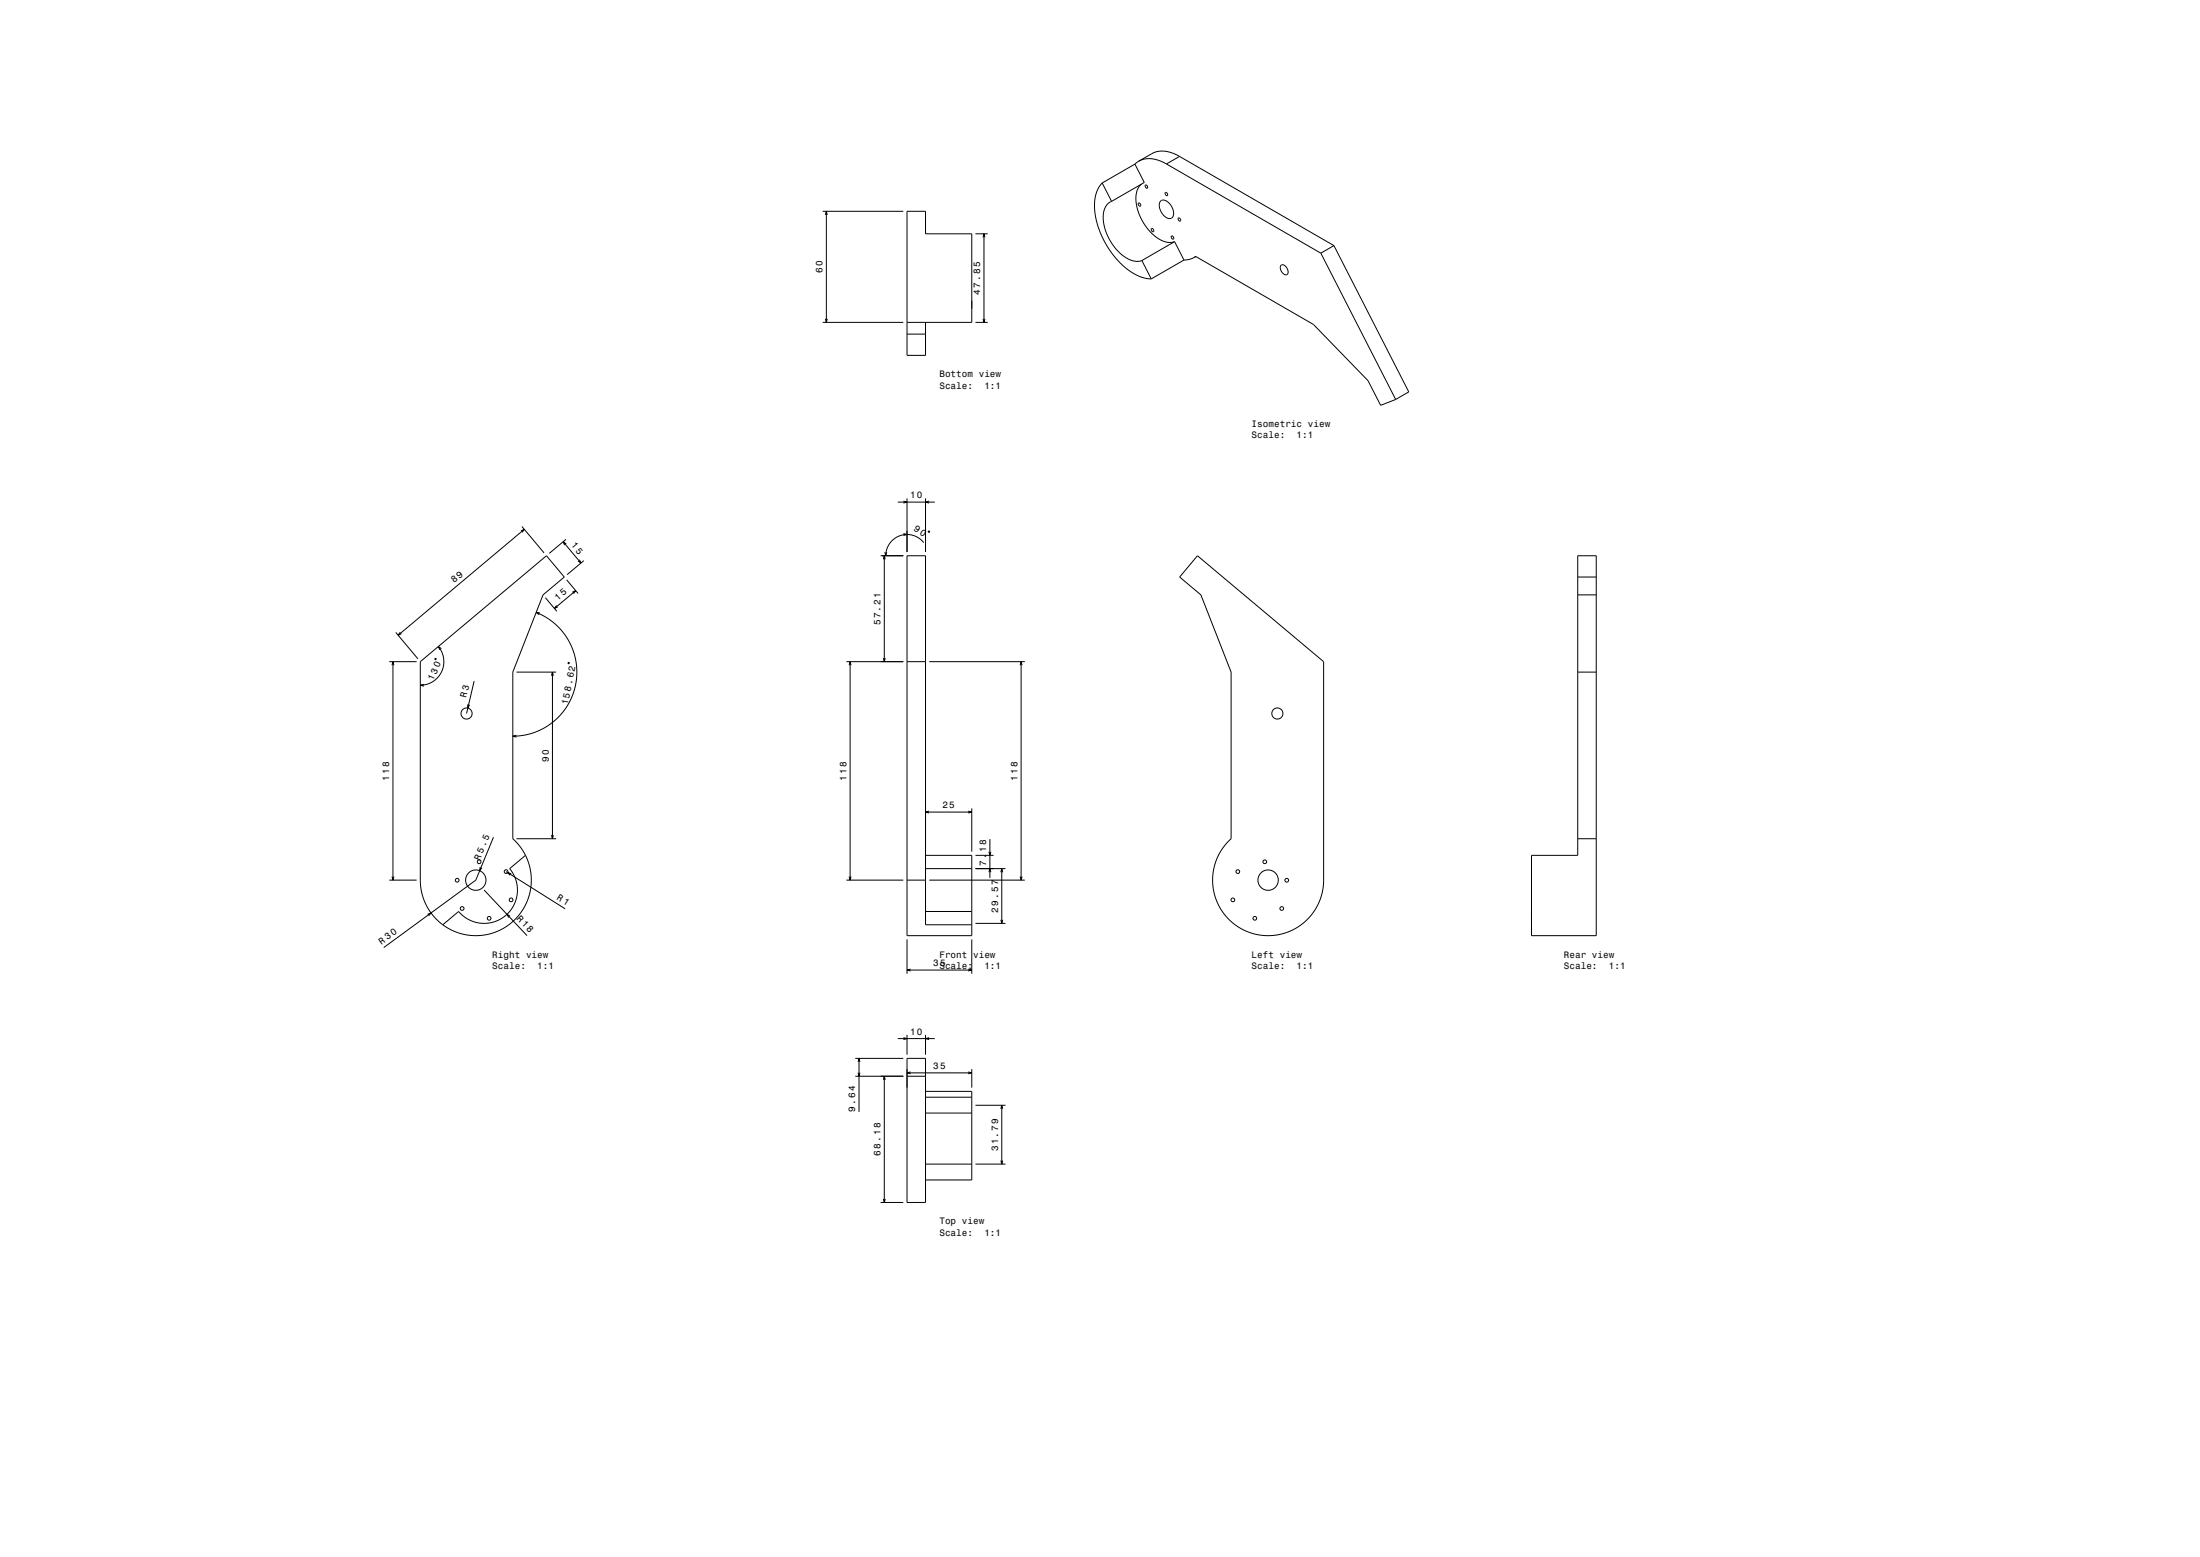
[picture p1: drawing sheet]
<svg xmlns="http://www.w3.org/2000/svg" width="1189mm" height="841mm" viewBox="0 0 1189 841" stroke-linecap="round" stroke-linejoin="round" font-family="sans-serif">
<g fill="none" stroke="#000" stroke-width=".54">
<path d="M596 99l-4 5v8l1 8 3 10 6 8 6 7 7 4 7 2M596 99l5 10M613 89l-17 10M613 89l5 10-17 10M615 87l4-1h3l4 1 4 2M615 87l-2 2M617 99l-2 4-1 5 1 5 3 7 3 5 5 4 5 2h4M630 89l84 48M637 84l-5-2h-6l-3 1-8 4M637 84l-7 5M637 84l84 49M445 114h43"/>
<path d="M446 116l1-2v2M447 114v60M601 109l-3 2-2 5 1 6 2 7 4 5 5 5 5 2h4M619 100a.8 .8 0 0 1 1 0 1.1 1.1 0 0 1-1 2zM620 102h.1M627 109l3-1 3 3 1 4-1 3h-2l-3-3-1-4zM630 104a.8 .8 0 0 1 1 0 .8 .8 0 0 1 0 1 .8 .8 0 0 1-1 0zM527 126h7M531 128l1-2v2M532 126v48M622 124a.8 .8 0 0 1 1 0 .8 .8 0 0 1 0 1zM633 128a.8 .8 0 0 1 1 0 .8 .8 0 0 1 0 1z"/>
<path d="M635 131l5 9M635 131l-18 10M645 139l-5 1M646 139h-1M646 139l64 36 29 31 7 13 8-3M714 137l40 79M721 133l40 79-7 4M721 133l-7 4M617 141l5 10M640 140l-18 11M692 143h2l1 2 1 2v1h-2l-1-1-1-2zM445 174h43"/>
<path d="M446 172l1 2v-2M490 174h35v-48h-25v-12h-10v78h10v-18M527 174h7M531 172l1 2v-2M490 180h10M485 271h20M488 271h2l-2 1M490 269v29M500 269v29M502 271h-2l2 1M282 287l1-1-1 2M282 284l12 15"/>
<path d="M283 286l-68 57M304 293l10 11M306 291l-9 8M306 294l-2-1 1 1M478 298l1 2v-2M488 288l2 1h-2M499 293l-3-2-3-2h-3h-4l-3 2-2 2-2 4v3M502 287h.1M306 313l6 8M309 320l2-1-1 2M311 319l-11 10M313 302l1 2-2-1"/>
<path d="M316 303l-9 7M476 300h12M477 302l1-2v2M478 300v57M647 300l68 57v123l-3 9-5 7-7 5-8 4h-6h-6l-5-2-6-2-5-4-3-4-3-5-2-6-1-8 2-8 3-7 5-6v-90l-16-42-11-9zM853 300h10v205h-35v-43h25zM853 312h10M290 331l5 3 5 3 4 4 3 5 3 6 1 6 1 6-1 6-2 6-2 5-4 5-4 4-5 3-5 3-6 1-6 1M292 331h-2l1 1M295 323l6 7M301 327l-1 2 1-1M853 321h10"/>
<path d="M210 357h15M212 359v-2l1 2M212 357v118M214 342l12 14M216 341l-1 2 2-1M235 356h1zM237 349l2 3 1 4v3l-1 4-2 3-3 2-3 2h-4M239 350l-2-1 1 2M307 358h1zM457 357h31M459 359v-2l1 2M459 357v118"/>
<path d="M477 355l1 2v-2M490 357h10M502 357h52M551 359l1-2v2M552 357v118M229 370h-2l2 1M256 368l-4 17M279 363h22M298 365l1-2v2M299 363v90M853 363h10M253 380v2l1-1"/>
<path d="M279 397l-2 1h2M500 439h25M502 438l-2 1h2M523 438l2 1h-2M525 437v23M267 452l-10 23-50 37M279 453h22M298 451l1 2v-2M535 453v21M853 453h10M210 475h15M212 473v2l1-2"/>
<path d="M260 468l-1 2 1-1M274 471l31 20M276 472l-2-1 2 2M284 462l-3-5-4-4v-90l16-42 12-9-10-12-68 57v121l1 6 3 6 4 5 4 5M284 462l2 5 1 4v6v5l-2 4-2 5-6 7-4 3-5 2-5 2h-5h-5l-5-1-4-2-5-2M284 462l-9 7 4 7 1 6-2 7-5 6-6 3-7 1-7-2-5-5-9 8M457 475h31M459 473v2l1-2M490 475h10M500 462h25v43h-35v-205h10v200h25M500 469h25M502 475h52"/>
<path d="M527 469h16M527 462h10M534 460l1 2 1-2M534 471l1-2 1 2M541 471v-2l1 2M541 469v30M551 473l1 2v-2M231 494l2-1-1 2M262 481l23 24M276 495l-2-1 1 2M500 492h25M527 499h16"/>
<path d="M541 497v2l1-2M490 507v19M525 507v19M490 524h35M492 523l-2 1h2M523 523l2 1h-2M490 559v11M500 559v11M462 572h26M464 574v-2l1 2M464 579v2l1-2M464 572v29"/>
<path d="M485 561h20M488 560l2 1-2 1M490 572h10v77h-10zM490 580h35M492 579l-2 1h2M502 560l-2 1 2 1M523 579l2 1h-2M525 578v9M462 581h26M477 583l1-2v2M478 581v68M490 581h10"/>
<path d="M500 589h25v48h-25M500 593h25M527 597h16M541 599v-2l1 2M541 597v32M500 601h25M500 629h25M527 629h16M541 627v2l1-2M476 649h12M477 648l1 1v-1"/>
<circle cx="616" cy="110" r=".9"/>
<circle cx="637" cy="118" r=".9"/>
<circle cx="252" cy="385" r="3"/>
<circle cx="690" cy="385" r="3"/>
<circle cx="247" cy="475" r="1"/>
<circle cx="257" cy="475" r="5"/>
<circle cx="259" cy="465" r="1"/>
<circle cx="274" cy="471" r="1"/>
<circle cx="669" cy="471" r="1"/>
<circle cx="684" cy="465" r="1"/>
<circle cx="685" cy="475" r="6"/>
<circle cx="695" cy="475" r="1"/>
<circle cx="250" cy="491" r="1"/>
<circle cx="264" cy="496" r="1"/>
<circle cx="276" cy="486" r="1"/>
<circle cx="666" cy="486" r="1"/>
<circle cx="678" cy="496" r="1"/>
<circle cx="693" cy="491" r="1"/>
</g>
<path d="M0 0h1189v841h-1189" fill="none" stroke="#fff" stroke-width=".54"/>
<g font-size="5.1">
<text x="309" y="294" transform="rotate(50 309 294)">15</text>
<text x="245" y="315" transform="rotate(-40 245 315)">89</text>
<text x="302" y="324" transform="rotate(-40 302 324)">15</text>
<text x="234" y="368" transform="rotate(-65 234 368)">130</text>
<text x="301" y="485" transform="rotate(32 301 485)">R 1</text>
<text x="279" y="496" transform="rotate(47 279 496)">R 18</text>
<text x="206" y="510" transform="rotate(-36 206 510)">R 30</text>
</g>
<g font-size="5">
<text x="445" y="148" transform="rotate(-90 445 148)">60</text>
<text x="530" y="159" transform="rotate(-90 530 159)">47.85</text>
<text x="508" y="204">Bottom view</text>
<text x="508" y="210">Scale:</text>
<text x="532" y="210">1:1</text>
<text x="676" y="231">Isometric view</text>
<text x="676" y="237">Scale:</text>
<text x="701" y="237">1:1</text>
<text x="492" y="269">10</text>
<text x="494" y="286" transform="rotate(33 494 286)">90</text>
<text x="476" y="338" transform="rotate(-90 476 338)">57.21</text>
<text x="252" y="377" transform="rotate(-77 252 377)">R 3</text>
<text x="307" y="381" transform="rotate(-79 307 381)">158.62</text>
<text x="297" y="411" transform="rotate(-90 297 411)">90</text>
<text x="210" y="422" transform="rotate(-90 210 422)">118</text>
<text x="457" y="422" transform="rotate(-90 457 422)">118</text>
<text x="550" y="422" transform="rotate(-90 550 422)">118</text>
<text x="509" y="437">25</text>
<text x="259" y="465" transform="rotate(-68 259 465)">R 5.5</text>
<text x="533" y="467" transform="rotate(-90 533 467)">7.18</text>
<text x="539" y="493" transform="rotate(-90 539 493)">29.57</text>
<text x="266" y="517">Right view</text>
<text x="504" y="522">35</text>
<text x="508" y="517">Front view</text>
<text x="676" y="517">Left view</text>
<text x="845" y="517">Rear view</text>
<text x="266" y="523">Scale:</text>
<text x="290" y="523">1:1</text>
<text x="508" y="523">Scale:</text>
<text x="532" y="523">1:1</text>
<text x="676" y="523">Scale:</text>
<text x="701" y="523">1:1</text>
<text x="845" y="523">Scale:</text>
<text x="869" y="523">1:1</text>
<text x="492" y="559">10</text>
<text x="504" y="578">35</text>
<text x="462" y="601" transform="rotate(-90 462 601)">9.64</text>
<text x="539" y="622" transform="rotate(-90 539 622)">31.79</text>
<text x="476" y="624" transform="rotate(-90 476 624)">68.18</text>
<text x="508" y="661">Top view</text>
<text x="508" y="667">Scale:</text>
<text x="532" y="667">1:1</text>
</g>
</svg>
